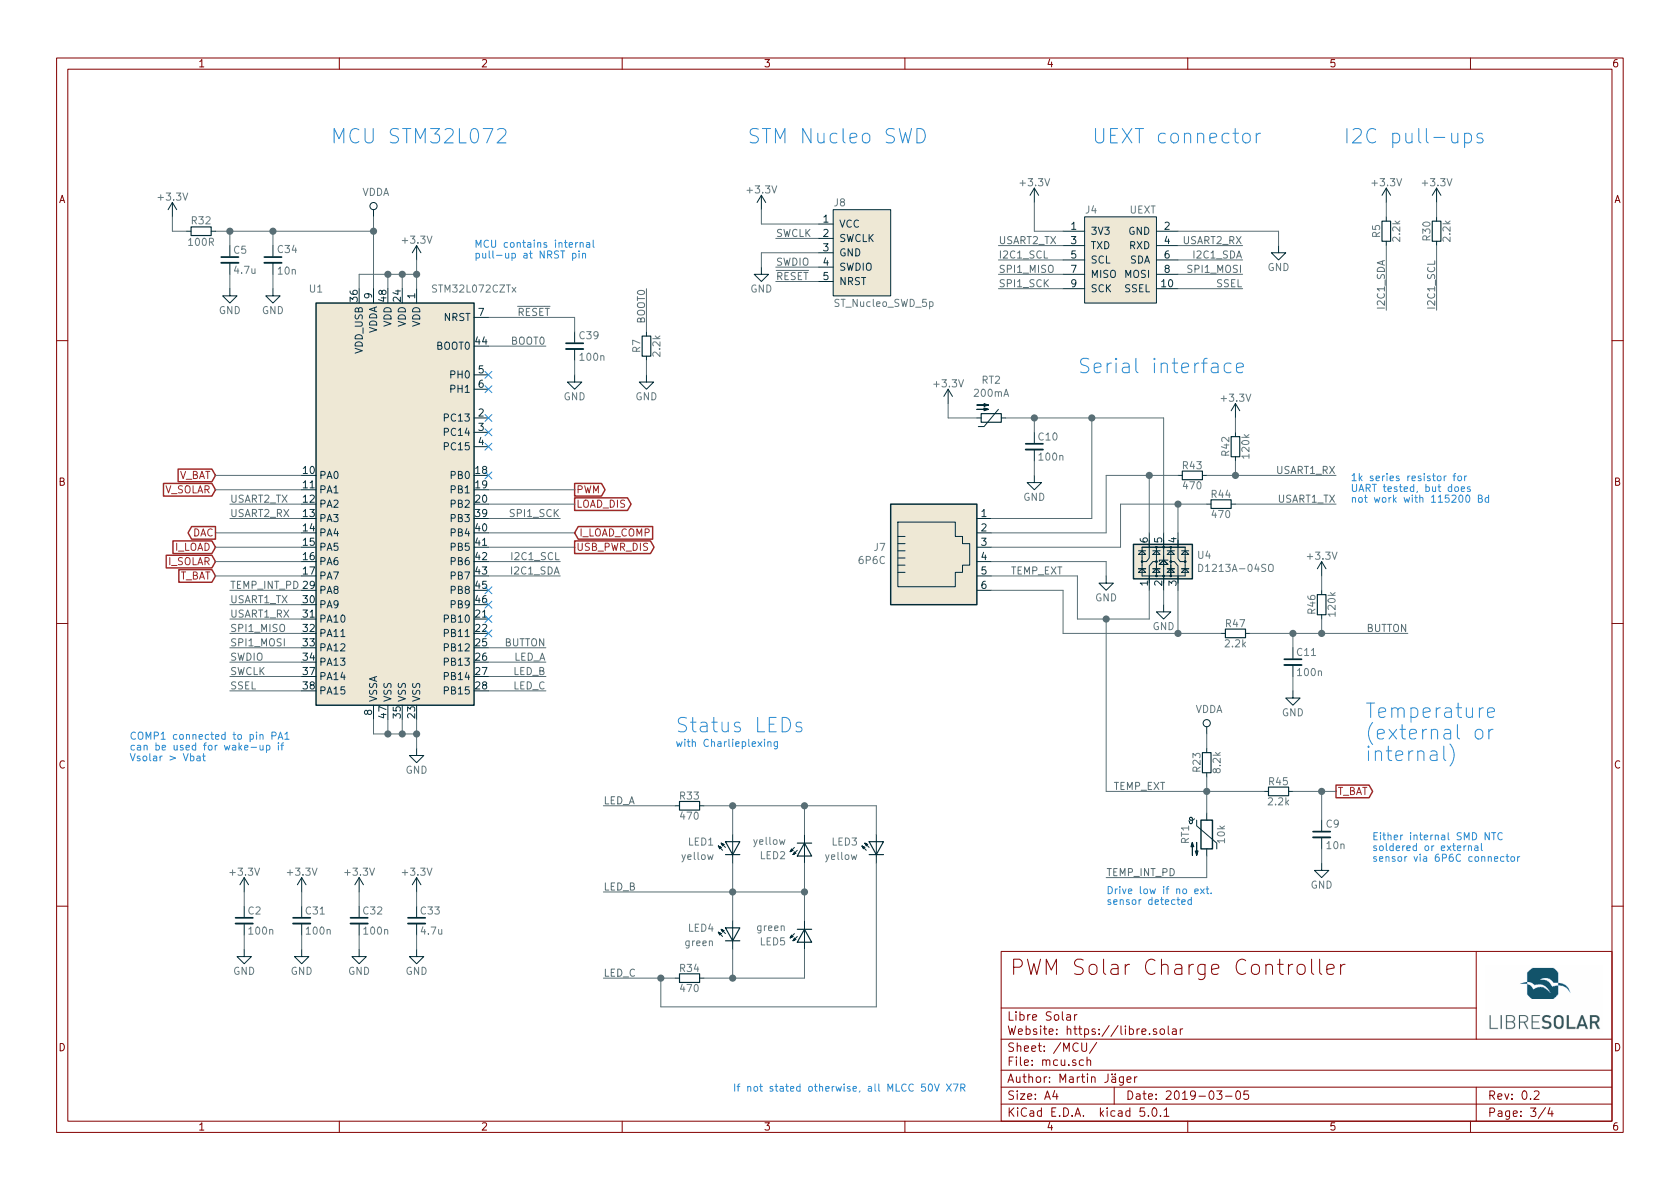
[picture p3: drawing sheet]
EESchema Schematic File Version 4
LIBS:pwm_charger_20a-cache
EELAYER 26 0
EELAYER END
$Descr A4 11693 8268
encoding utf-8
Sheet 3 4
Title "PWM Solar Charge Controller"
Date "2019-03-05"
Rev "0.2"
Comp "Libre Solar"
Comment1 "Author: Martin Jäger"
Comment2 "Website: https://libre.solar"
Comment3 ""
Comment4 ""
$EndDescr
$Comp
L power:GND #PWR010
U 1 1
P 2100 6600
F 0 "#PWR010" H 2100 6350 50  0001 C CNN
F 1 "GND" H 2100 6450 50  0000 C CNN
F 2 "" H 2100 6600 50  0000 C CNN
F 3 "" H 2100 6600 50  0000 C CNN
	1    2100 6600
	1    0    0    -1  
$EndComp
$Comp
L power:GND #PWR011
U 1 1
P 2500 6600
F 0 "#PWR011" H 2500 6350 50  0001 C CNN
F 1 "GND" H 2500 6450 50  0000 C CNN
F 2 "" H 2500 6600 50  0000 C CNN
F 3 "" H 2500 6600 50  0000 C CNN
	1    2500 6600
	1    0    0    -1  
$EndComp
$Comp
L power:GND #PWR012
U 1 1
P 2900 6600
F 0 "#PWR012" H 2900 6350 50  0001 C CNN
F 1 "GND" H 2900 6450 50  0000 C CNN
F 2 "" H 2900 6600 50  0000 C CNN
F 3 "" H 2900 6600 50  0000 C CNN
	1    2900 6600
	1    0    0    -1  
$EndComp
$Comp
L power:GND #PWR013
U 1 1
P 1900 2000
F 0 "#PWR013" H 1900 1750 50  0001 C CNN
F 1 "GND" H 1900 1850 50  0000 C CNN
F 2 "" H 1900 2000 50  0000 C CNN
F 3 "" H 1900 2000 50  0000 C CNN
	1    1900 2000
	1    0    0    -1  
$EndComp
$Comp
L power:+3.3V #PWR015
U 1 1
P 2100 6200
F 0 "#PWR015" H 2100 6050 50  0001 C CNN
F 1 "+3.3V" H 2100 6340 50  0000 C CNN
F 2 "" H 2100 6200 50  0000 C CNN
F 3 "" H 2100 6200 50  0000 C CNN
	1    2100 6200
	1    0    0    -1  
$EndComp
$Comp
L power:+3.3V #PWR016
U 1 1
P 2500 6200
F 0 "#PWR016" H 2500 6050 50  0001 C CNN
F 1 "+3.3V" H 2500 6340 50  0000 C CNN
F 2 "" H 2500 6200 50  0000 C CNN
F 3 "" H 2500 6200 50  0000 C CNN
	1    2500 6200
	1    0    0    -1  
$EndComp
$Comp
L power:+3.3V #PWR017
U 1 1
P 2900 6200
F 0 "#PWR017" H 2900 6050 50  0001 C CNN
F 1 "+3.3V" H 2900 6340 50  0000 C CNN
F 2 "" H 2900 6200 50  0000 C CNN
F 3 "" H 2900 6200 50  0000 C CNN
	1    2900 6200
	1    0    0    -1  
$EndComp
$Comp
L power:GND #PWR018
U 1 1
P 2900 5200
F 0 "#PWR018" H 2900 4950 50  0001 C CNN
F 1 "GND" H 2900 5050 50  0000 C CNN
F 2 "" H 2900 5200 50  0000 C CNN
F 3 "" H 2900 5200 50  0000 C CNN
	1    2900 5200
	1    0    0    -1  
$EndComp
$Comp
L power:+3.3V #PWR024
U 1 1
P 2900 1800
F 0 "#PWR024" H 2900 1650 50  0001 C CNN
F 1 "+3.3V" H 2900 1940 50  0000 C CNN
F 2 "" H 2900 1800 50  0000 C CNN
F 3 "" H 2900 1800 50  0000 C CNN
	1    2900 1800
	1    0    0    -1  
$EndComp
$Comp
L power:+3.3V #PWR025
U 1 1
P 1200 1500
F 0 "#PWR025" H 1200 1350 50  0001 C CNN
F 1 "+3.3V" H 1200 1640 50  0000 C CNN
F 2 "" H 1200 1500 50  0000 C CNN
F 3 "" H 1200 1500 50  0000 C CNN
	1    1200 1500
	1    0    0    -1  
$EndComp
$Comp
L Project:C C31
U 1 1
P 2100 6400
F 0 "C31" H 2120 6470 50  0000 L CNN
F 1 "100n" H 2120 6330 50  0000 L CNN
F 2 "LibreSolar:C_0805_2012" H 2100 6400 50  0001 C CNN
F 3 "" H 2100 6400 50  0000 C CNN
F 4 "Yageo" H 350 900 50  0001 C CNN "Manufacturer"
F 5 "CC0805KRX7R9BB104" H 350 900 50  0001 C CNN "PartNumber"
	1    2100 6400
	1    0    0    -1  
$EndComp
$Comp
L Project:C C32
U 1 1
P 2500 6400
F 0 "C32" H 2520 6470 50  0000 L CNN
F 1 "100n" H 2520 6330 50  0000 L CNN
F 2 "LibreSolar:C_0805_2012" H 2500 6400 50  0001 C CNN
F 3 "" H 2500 6400 50  0000 C CNN
F 4 "Yageo" H 400 900 50  0001 C CNN "Manufacturer"
F 5 "CC0805KRX7R9BB104" H 400 900 50  0001 C CNN "PartNumber"
	1    2500 6400
	1    0    0    -1  
$EndComp
$Comp
L Project:C C34
U 1 1
P 1900 1800
F 0 "C34" H 1925 1875 50  0000 L CNN
F 1 "10n" H 1925 1725 50  0000 L CNN
F 2 "LibreSolar:C_0805_2012" H 1900 1800 50  0001 C CNN
F 3 "" H 1900 1800 50  0000 C CNN
F 4 "Yageo" H -300 400 50  0001 C CNN "Manufacturer"
F 5 "CC0805KRX7R0BB103" H 0   0   50  0001 C CNN "PartNumber"
F 6 "100V, X7R" H 0   0   50  0001 C CNN "Remarks"
	1    1900 1800
	1    0    0    -1  
$EndComp
$Comp
L Project:C C33
U 1 1
P 2900 6400
F 0 "C33" H 2920 6470 50  0000 L CNN
F 1 "4.7u" H 2920 6330 50  0000 L CNN
F 2 "LibreSolar:C_0805_2012" H 2900 6400 50  0001 C CNN
F 3 "" H 2900 6400 50  0000 C CNN
F 4 "Wurth Electronics" H 450 900 50  0001 C CNN "Manufacturer"
F 5 "885012107018" H 450 900 50  0001 C CNN "PartNumber"
F 6 "25V, X5R" H -3150 1600 60  0001 C CNN "Remarks"
	1    2900 6400
	1    0    0    -1  
$EndComp
$Comp
L Project:D_LED LED2
U 1 1
P 5100 6500
AR Path="/5B07ACDD" Ref="LED2"  Part="1" 
AR Path="/58A68DCB/5B07ACDD" Ref="LED4"  Part="1" 
F 0 "LED4" H 5225 6550 50  0000 L CNN
F 1 "green" H 5225 6450 50  0000 L CNN
F 2 "LED_THT:LED_D3.0mm" V 5100 6500 50  0001 C CNN
F 3 "" V 5100 6500 50  0000 C CNN
F 4 "Lite-On" H 0   0   50  0001 C CNN "Manufacturer"
F 5 "LTL-4231" H 0   0   50  0001 C CNN "PartNumber"
F 6 "Green LED 3mm" H 0   0   50  0001 C CNN "Remarks"
	1    5100 6500
	-1   0    0    -1  
$EndComp
$Comp
L power:GND #PWR030
U 1 1
P 5300 1850
F 0 "#PWR030" H 5300 1600 50  0001 C CNN
F 1 "GND" H 5300 1700 50  0000 C CNN
F 2 "" H 5300 1850 50  0000 C CNN
F 3 "" H 5300 1850 50  0000 C CNN
	1    5300 1850
	1    0    0    -1  
$EndComp
$Comp
L power:+3.3V #PWR031
U 1 1
P 5300 1450
F 0 "#PWR031" H 5300 1300 50  0001 C CNN
F 1 "+3.3V" H 5300 1590 50  0000 C CNN
F 2 "" H 5300 1450 50  0000 C CNN
F 3 "" H 5300 1450 50  0000 C CNN
	1    5300 1450
	1    0    0    -1  
$EndComp
Text Notes 4700 5100 0    100  ~ 0
Status LEDs
Text Notes 2300 1000 0    100  ~ 0
MCU STM32L072
Text Notes 5200 1000 0    100  ~ 0
STM Nucleo SWD
Text Label 3800 2400 2    50   ~ 0
BOOT0
Text Label 3600 2200 0    50   ~ 0
~RESET
Text Label 5400 1850 0    50   ~ 0
SWDIO
Text Label 5400 1650 0    50   ~ 0
SWCLK
Text Label 5400 1950 0    50   ~ 0
~RESET
Wire Wire Line
	2100 6200 2100 6300
Wire Wire Line
	2500 6200 2500 6300
Wire Wire Line
	2900 6300 2900 6200
Wire Wire Line
	2100 6600 2100 6500
Wire Wire Line
	2500 6500 2500 6600
Wire Wire Line
	1900 1900 1900 2000
Wire Wire Line
	2900 6500 2900 6600
Wire Wire Line
	1500 1600 1600 1600
Wire Wire Line
	1900 1600 1900 1700
Wire Wire Line
	1200 1600 1300 1600
Wire Wire Line
	1200 1600 1200 1500
Wire Wire Line
	5700 1650 5400 1650
Wire Wire Line
	5700 1850 5400 1850
Wire Wire Line
	5700 1950 5400 1950
Connection ~ 1900 1600
Text Notes 5100 7600 0    50   ~ 0
If not stated otherwise, all MLCC 50V X7R
$Comp
L power:+3.3V #PWR0101
U 1 1
P 7200 1400
F 0 "#PWR0101" H 7200 1250 50  0001 C CNN
F 1 "+3.3V" H 7200 1540 50  0000 C CNN
F 2 "" H 7200 1400 50  0000 C CNN
F 3 "" H 7200 1400 50  0000 C CNN
	1    7200 1400
	1    0    0    -1  
$EndComp
$Comp
L power:GND #PWR0102
U 1 1
P 8900 1700
F 0 "#PWR0102" H 8900 1450 50  0001 C CNN
F 1 "GND" H 8900 1550 50  0000 C CNN
F 2 "" H 8900 1700 50  0000 C CNN
F 3 "" H 8900 1700 50  0000 C CNN
	1    8900 1700
	1    0    0    -1  
$EndComp
$Comp
L power:+3.3V #PWR0103
U 1 1
P 10000 1400
F 0 "#PWR0103" H 10000 1250 50  0001 C CNN
F 1 "+3.3V" H 10000 1540 50  0000 C CNN
F 2 "" H 10000 1400 50  0000 C CNN
F 3 "" H 10000 1400 50  0000 C CNN
	1    10000 1400
	1    0    0    -1  
$EndComp
$Comp
L power:+3.3V #PWR0104
U 1 1
P 9650 1400
F 0 "#PWR0104" H 9650 1250 50  0001 C CNN
F 1 "+3.3V" H 9650 1540 50  0000 C CNN
F 2 "" H 9650 1400 50  0000 C CNN
F 3 "" H 9650 1400 50  0000 C CNN
	1    9650 1400
	1    0    0    -1  
$EndComp
$Comp
L Project:R R30
U 1 1
P 10000 1600
F 0 "R30" V 9930 1600 50  0000 C CNN
F 1 "2.2k" V 10070 1600 50  0000 C CNN
F 2 "LibreSolar:R_0805_2012" H 10000 1600 50  0001 C CNN
F 3 "" H 10000 1600 50  0000 C CNN
F 4 "Yageo" H 4850 -3750 50  0001 C CNN "Manufacturer"
F 5 "RC0805FR-072K2L" H 4850 -3750 50  0001 C CNN "PartNumber"
	1    10000 1600
	1    0    0    1   
$EndComp
$Comp
L Project:R R5
U 1 1
P 9650 1600
F 0 "R5" V 9580 1600 50  0000 C CNN
F 1 "2.2k" V 9720 1600 50  0000 C CNN
F 2 "LibreSolar:R_0805_2012" H 9650 1600 50  0001 C CNN
F 3 "" H 9650 1600 50  0000 C CNN
F 4 "Yageo" H 4850 -3750 50  0001 C CNN "Manufacturer"
F 5 "RC0805FR-072K2L" H 4850 -3750 50  0001 C CNN "PartNumber"
	1    9650 1600
	1    0    0    1   
$EndComp
$Comp
L Project:UEXT J4
U 1 1
P 7800 1800
F 0 "J4" H 7550 2150 50  0000 L CNN
F 1 "UEXT" H 8050 2150 50  0000 R CNN
F 2 "LibreSolar:Box_Header_2x05x2.54mm_Straight" H 7800 1200 50  0001 C CIN
F 3 "" H 7800 1800 60  0000 C CNN
F 4 "any" H 0   0   50  0001 C CNN "Manufacturer"
F 5 "2x5 pin box header, pitch 2.54 mm" H 0   0   50  0001 C CNN "Remarks"
	1    7800 1800
	1    0    0    -1  
$EndComp
Text Notes 7600 1000 0    100  ~ 0
UEXT connector
Text Notes 9350 1000 0    100  ~ 0
I2C pull-ups
Wire Wire Line
	9650 1500 9650 1400
Wire Wire Line
	10000 1500 10000 1400
Wire Wire Line
	8200 1600 8900 1600
Wire Wire Line
	8900 1600 8900 1700
Wire Wire Line
	10000 2150 10000 1700
Wire Wire Line
	7400 1700 6950 1700
Wire Wire Line
	7400 1800 6950 1800
Wire Wire Line
	7400 1900 6950 1900
Wire Wire Line
	7400 2000 6950 2000
Wire Wire Line
	8200 1700 8650 1700
Wire Wire Line
	8200 1800 8650 1800
Wire Wire Line
	8200 1900 8650 1900
Wire Wire Line
	8200 2000 8650 2000
Wire Wire Line
	9650 1700 9650 2150
Wire Wire Line
	7200 1600 7400 1600
Wire Wire Line
	7200 1600 7200 1400
Text Label 8650 1900 2    50   ~ 0
SPI1_MOSI
Text Label 8650 2000 2    50   ~ 0
SSEL
Text Label 8650 1800 2    50   ~ 0
I2C1_SDA
Text Label 8650 1700 2    50   ~ 0
USART2_RX
Text Label 6950 1700 0    50   ~ 0
USART2_TX
Text Label 6950 1800 0    50   ~ 0
I2C1_SCL
Text Label 6950 1900 0    50   ~ 0
SPI1_MISO
Text Label 6950 2000 0    50   ~ 0
SPI1_SCK
Text Label 9650 2150 1    50   ~ 0
I2C1_SDA
Text Label 10000 2150 1    50   ~ 0
I2C1_SCL
$Comp
L Project:D_LED LED5
U 1 1
P 5600 6500
F 0 "LED5" H 5725 6550 50  0000 L CNN
F 1 "green" H 5725 6450 50  0000 L CNN
F 2 "LED_THT:LED_D3.0mm" V 5600 6500 50  0001 C CNN
F 3 "" V 5600 6500 50  0000 C CNN
F 4 "Lite-On" H 0   0   50  0001 C CNN "Manufacturer"
F 5 "LTL-4231" H 0   0   50  0001 C CNN "PartNumber"
F 6 "Green LED 3mm" H 0   0   50  0001 C CNN "Remarks"
	1    5600 6500
	-1   0    0    1   
$EndComp
$Comp
L Project:C C39
U 1 1
P 4000 2400
F 0 "C39" H 4025 2475 50  0000 L CNN
F 1 "100n" H 4025 2325 50  0000 L CNN
F 2 "LibreSolar:C_0805_2012" H 4000 2400 50  0001 C CNN
F 3 "" H 4000 2400 50  0000 C CNN
F 4 "Yageo" H 1800 1000 50  0001 C CNN "Manufacturer"
F 5 "CC0805KRX7R9BB104" H 1800 1000 50  0001 C CNN "PartNumber"
	1    4000 2400
	1    0    0    -1  
$EndComp
$Comp
L power:GND #PWR0120
U 1 1
P 4000 2600
F 0 "#PWR0120" H 4000 2350 50  0001 C CNN
F 1 "GND" H 4000 2450 50  0000 C CNN
F 2 "" H 4000 2600 50  0000 C CNN
F 3 "" H 4000 2600 50  0000 C CNN
	1    4000 2600
	1    0    0    -1  
$EndComp
Wire Wire Line
	4000 2500 4000 2600
Text Notes 3300 1800 0    50   ~ 0
MCU contains internal\npull-up at NRST pin
Wire Wire Line
	4000 2200 4000 2300
$Comp
L Project:D_LED LED1
U 1 1
P 5100 5900
F 0 "LED1" H 5225 5950 50  0000 L CNN
F 1 "yellow" H 5225 5850 50  0000 L CNN
F 2 "LED_THT:LED_D3.0mm" V 5100 5900 50  0001 C CNN
F 3 "" V 5100 5900 50  0000 C CNN
F 4 "Lite-On" H 0   0   50  0001 C CNN "Manufacturer"
F 5 "LTL-1CHY" H 0   0   50  0001 C CNN "PartNumber"
F 6 "Yellow LED 3mm" H 0   0   50  0001 C CNN "Remarks"
	1    5100 5900
	-1   0    0    -1  
$EndComp
$Comp
L Project:D_LED LED3
U 1 1
P 6100 5900
F 0 "LED3" H 6225 5950 50  0000 L CNN
F 1 "yellow" H 6225 5850 50  0000 L CNN
F 2 "LED_THT:LED_D3.0mm" V 6100 5900 50  0001 C CNN
F 3 "" V 6100 5900 50  0000 C CNN
F 4 "Lite-On" H 0   0   50  0001 C CNN "Manufacturer"
F 5 "LTL-1CHY" H 0   0   50  0001 C CNN "PartNumber"
F 6 "Yellow LED 3mm" H 0   0   50  0001 C CNN "Remarks"
	1    6100 5900
	-1   0    0    -1  
$EndComp
$Comp
L Project:D_LED LED2
U 1 1
P 5600 5900
F 0 "LED2" H 5725 5950 50  0000 L CNN
F 1 "yellow" H 5725 5850 50  0000 L CNN
F 2 "LED_THT:LED_D3.0mm" V 5600 5900 50  0001 C CNN
F 3 "" V 5600 5900 50  0000 C CNN
F 4 "Lite-On" H 0   0   50  0001 C CNN "Manufacturer"
F 5 "LTL-1CHY" H 0   0   50  0001 C CNN "PartNumber"
F 6 "Yellow LED 3mm" H 0   0   50  0001 C CNN "Remarks"
	1    5600 5900
	-1   0    0    1   
$EndComp
Wire Wire Line
	5700 1550 5300 1550
Wire Wire Line
	5300 1550 5300 1450
Wire Wire Line
	5700 1750 5300 1750
Wire Wire Line
	5300 1750 5300 1850
$Comp
L Project:R R7
U 1 1
P 4500 2400
F 0 "R7" V 4430 2400 50  0000 C CNN
F 1 "2.2k" V 4570 2400 50  0000 C CNN
F 2 "LibreSolar:R_0805_2012" H 4500 2400 50  0001 C CNN
F 3 "" H 4500 2400 50  0000 C CNN
F 4 "Yageo" H -300 -2950 50  0001 C CNN "Manufacturer"
F 5 "RC0805FR-072K2L" H -300 -2950 50  0001 C CNN "PartNumber"
	1    4500 2400
	1    0    0    -1  
$EndComp
$Comp
L power:GND #PWR04
U 1 1
P 4500 2600
F 0 "#PWR04" H 4500 2350 50  0001 C CNN
F 1 "GND" H 4500 2450 50  0000 C CNN
F 2 "" H 4500 2600 50  0000 C CNN
F 3 "" H 4500 2600 50  0000 C CNN
	1    4500 2600
	1    0    0    -1  
$EndComp
Text Label 4500 2000 3    50   ~ 0
BOOT0
Wire Wire Line
	4500 2300 4500 2000
Wire Wire Line
	4500 2500 4500 2600
Text Notes 4700 5200 0    50   ~ 0
with Charlieplexing
Text Label 1600 4200 0    50   ~ 0
USART1_TX
Text Label 1600 4300 0    50   ~ 0
USART1_RX
Text Label 1600 4600 0    50   ~ 0
SWDIO
Text Label 1600 4700 0    50   ~ 0
SWCLK
Wire Wire Line
	2100 3700 1500 3700
Wire Wire Line
	2100 4700 1600 4700
Wire Wire Line
	2100 4600 1600 4600
Wire Wire Line
	2100 4300 1600 4300
Wire Wire Line
	2100 4200 1600 4200
Wire Wire Line
	2100 3600 1600 3600
Wire Wire Line
	2100 3500 1600 3500
Text Label 1600 3500 0    50   ~ 0
USART2_TX
Text Label 1600 3600 0    50   ~ 0
USART2_RX
Text Label 1600 4800 0    50   ~ 0
SSEL
Wire Wire Line
	2100 4800 1600 4800
Text GLabel 1500 3700 0    50   Output ~ 0
DAC
Text GLabel 1500 3400 0    50   Input ~ 0
V_SOLAR
Text GLabel 1500 3300 0    50   Input ~ 0
V_BAT
Text GLabel 1500 4000 0    50   Input ~ 0
T_BAT
Text GLabel 1500 3800 0    50   Input ~ 0
I_LOAD
Text GLabel 1500 3900 0    50   Input ~ 0
I_SOLAR
Wire Wire Line
	1500 3300 2100 3300
Wire Wire Line
	2100 3400 1500 3400
Wire Wire Line
	2100 3800 1500 3800
Wire Wire Line
	2100 3900 1500 3900
Wire Wire Line
	1500 4000 2100 4000
Wire Wire Line
	3400 3900 3900 3900
Wire Wire Line
	3400 4000 3900 4000
Wire Wire Line
	3400 3700 4000 3700
Wire Wire Line
	3400 3800 4000 3800
Wire Wire Line
	3400 3600 3900 3600
Text Label 3900 4000 2    50   ~ 0
I2C1_SDA
Text Label 3900 3900 2    50   ~ 0
I2C1_SCL
Text Label 3900 3600 2    50   ~ 0
SPI1_SCK
Text GLabel 4000 3400 2    50   Output ~ 0
PWM
Text GLabel 4000 3800 2    50   Output ~ 0
USB_PWR_DIS
Wire Wire Line
	3400 4700 3800 4700
Text GLabel 4000 3500 2    50   Output ~ 0
LOAD_DIS
Wire Wire Line
	3400 4800 3800 4800
Wire Wire Line
	4000 3400 3400 3400
Wire Wire Line
	2100 4100 1600 4100
Wire Wire Line
	2100 4400 1600 4400
Wire Wire Line
	2100 4500 1600 4500
Text Label 3800 4800 2    50   ~ 0
LED_C
Text Label 3800 4700 2    50   ~ 0
LED_B
Text Label 3800 4600 2    50   ~ 0
LED_A
Wire Wire Line
	3400 2400 3800 2400
Wire Wire Line
	3400 2200 4000 2200
$Comp
L Project:R R32
U 1 1
P 1400 1600
F 0 "R32" V 1325 1600 50  0000 C CNN
F 1 "100R" V 1475 1600 50  0000 C CNN
F 2 "LibreSolar:R_0805_2012" V 1225 1500 50  0001 C CNN
F 3 "" H 1400 1600 50  0000 C CNN
F 4 "Yageo" H -800 -400 50  0001 C CNN "Manufacturer"
F 5 "RC0805FR-07100RL" H 1400 1600 50  0001 C CNN "PartNumber"
	1    1400 1600
	0    1    1    0   
$EndComp
$Comp
L Project:C C5
U 1 1
P 1600 1800
F 0 "C5" H 1620 1870 50  0000 L CNN
F 1 "4.7u" H 1620 1730 50  0000 L CNN
F 2 "LibreSolar:C_0805_2012" H 1600 1800 50  0001 C CNN
F 3 "" H 1600 1800 50  0000 C CNN
F 4 "Wurth Electronics" H -850 -3700 50  0001 C CNN "Manufacturer"
F 5 "885012107018" H -850 -3700 50  0001 C CNN "PartNumber"
F 6 "25V, X5R" H -4450 -3000 60  0001 C CNN "Remarks"
	1    1600 1800
	1    0    0    -1  
$EndComp
Wire Wire Line
	1600 1600 1600 1700
Connection ~ 1600 1600
Wire Wire Line
	1600 1900 1600 2000
$Comp
L power:GND #PWR020
U 1 1
P 1600 2000
F 0 "#PWR020" H 1600 1750 50  0001 C CNN
F 1 "GND" H 1600 1850 50  0000 C CNN
F 2 "" H 1600 2000 50  0000 C CNN
F 3 "" H 1600 2000 50  0000 C CNN
	1    1600 2000
	1    0    0    -1  
$EndComp
Wire Wire Line
	2600 2000 2600 1600
Wire Wire Line
	1900 1600 2600 1600
Wire Wire Line
	2800 1900 2700 1900
Wire Wire Line
	2700 1900 2700 2000
Wire Wire Line
	2800 1900 2800 2000
$Comp
L Project:R R33
U 1 1
P 4800 5600
F 0 "R33" V 4730 5600 50  0000 C CNN
F 1 "470" V 4870 5600 50  0000 C CNN
F 2 "LibreSolar:R_0805_2012" H 4800 5600 50  0001 C CNN
F 3 "" H 4800 5600 50  0000 C CNN
F 4 "Yageo" H 0   250 50  0001 C CNN "Manufacturer"
F 5 "RC0805FR-07470RL" H 0   250 50  0001 C CNN "PartNumber"
	1    4800 5600
	0    -1   1    0   
$EndComp
$Comp
L Project:R R34
U 1 1
P 4800 6800
F 0 "R34" V 4730 6800 50  0000 C CNN
F 1 "470" V 4870 6800 50  0000 C CNN
F 2 "LibreSolar:R_0805_2012" H 4800 6800 50  0001 C CNN
F 3 "" H 4800 6800 50  0000 C CNN
F 4 "Yageo" H 0   1450 50  0001 C CNN "Manufacturer"
F 5 "RC0805FR-07470RL" H 0   1450 50  0001 C CNN "PartNumber"
	1    4800 6800
	0    -1   1    0   
$EndComp
Wire Wire Line
	4900 5600 5100 5600
Wire Wire Line
	6100 5600 6100 5800
Wire Wire Line
	5100 6600 5100 6800
Connection ~ 5100 6800
Wire Wire Line
	5100 6800 4900 6800
Wire Wire Line
	5600 6600 5600 6800
Wire Wire Line
	5600 6800 5100 6800
Wire Wire Line
	5600 6000 5600 6200
Wire Wire Line
	5600 5800 5600 5600
Connection ~ 5600 5600
Wire Wire Line
	5600 5600 6100 5600
Wire Wire Line
	5100 5600 5100 5800
Connection ~ 5100 5600
Wire Wire Line
	5100 5600 5600 5600
Wire Wire Line
	5100 6000 5100 6200
Connection ~ 5100 6200
Wire Wire Line
	5100 6200 5100 6400
Wire Wire Line
	5100 6200 5600 6200
Connection ~ 5600 6200
Wire Wire Line
	5600 6200 5600 6400
Wire Wire Line
	4700 6800 4600 6800
Wire Wire Line
	4700 5600 4200 5600
Text Label 4200 5600 0    50   ~ 0
LED_A
Text Label 4200 6200 0    50   ~ 0
LED_B
Text Label 4200 6800 0    50   ~ 0
LED_C
$Comp
L Project:ST_Nucleo_SWD_5p J8
U 1 1
P 6000 1750
F 0 "J8" H 5800 2100 50  0000 L CNN
F 1 "ST_Nucleo_SWD_5p" H 5800 1400 50  0000 L CNN
F 2 "Connector_PinHeader_2.54mm:PinHeader_1x05_P2.54mm_Vertical" H 6000 1300 30  0001 C CIN
F 3 "" H 6150 1800 60  0000 C CNN
F 4 "any" H 0   0   50  0001 C CNN "Manufacturer"
F 5 "1x5 pin header, pitch 2.54 mm" H 0   0   50  0001 C CNN "Remarks"
	1    6000 1750
	1    0    0    -1  
$EndComp
$Comp
L Connector:6P6C J7
U 1 1
P 6500 3800
F 0 "J7" H 6170 3804 50  0000 R CNN
F 1 "6P6C" H 6170 3895 50  0000 R CNN
F 2 "LibreSolar:RJ25_6P6C_TabUp" V 6500 3825 50  0001 C CNN
F 3 "" V 6500 3825 50  0001 C CNN
F 4 "Wurth Electronics" H 6500 3800 50  0001 C CNN "Manufacturer"
F 5 "615006138421" H 6500 3800 50  0001 C CNN "PartNumber"
F 6 "Alternative: Pulse E5566-Q0LK22-L" H 0   0   50  0001 C CNN "Remarks"
	1    6500 3800
	1    0    0    1   
$EndComp
$Comp
L power:+3.3V #PWR022
U 1 1
P 6600 2800
F 0 "#PWR022" H 6600 2650 50  0001 C CNN
F 1 "+3.3V" H 6600 2940 50  0000 C CNN
F 2 "" H 6600 2800 50  0000 C CNN
F 3 "" H 6600 2800 50  0000 C CNN
	1    6600 2800
	-1   0    0    -1  
$EndComp
$Comp
L power:GND #PWR023
U 1 1
P 7700 4000
F 0 "#PWR023" H 7700 3750 50  0001 C CNN
F 1 "GND" H 7700 3850 50  0000 C CNN
F 2 "" H 7700 4000 50  0000 C CNN
F 3 "" H 7700 4000 50  0000 C CNN
	1    7700 4000
	1    0    0    -1  
$EndComp
Wire Wire Line
	6900 3600 7600 3600
Text Label 7400 4000 2    50   ~ 0
TEMP_EXT
$Comp
L power:GND #PWR?
U 1 1
P 9200 6000
AR Path="/58E22D17/5C4951F9" Ref="#PWR?"  Part="1" 
AR Path="/58A68DC9/5C4951F9" Ref="#PWR?"  Part="1" 
AR Path="/58A68DCB/5C4951F9" Ref="#PWR032"  Part="1" 
F 0 "#PWR032" H 9200 5750 50  0001 C CNN
F 1 "GND" H 9200 5850 50  0000 C CNN
F 2 "" H 9200 6000 50  0000 C CNN
F 3 "" H 9200 6000 50  0000 C CNN
	1    9200 6000
	-1   0    0    -1  
$EndComp
$Comp
L Project:C C?
U 1 1
P 9200 5800
AR Path="/58E22D17/5C495207" Ref="C?"  Part="1" 
AR Path="/58A68DC9/5C495207" Ref="C?"  Part="1" 
AR Path="/58A68DCB/5C495207" Ref="C9"  Part="1" 
F 0 "C9" H 9225 5875 50  0000 L CNN
F 1 "10n" H 9225 5725 50  0000 L CNN
F 2 "LibreSolar:C_0805_2012" H 9200 5600 50  0001 C CNN
F 3 "" H 9225 5875 50  0000 C CNN
F 4 "Yageo" H 400 -50 50  0001 C CNN "Manufacturer"
F 5 "CC0805KRX7R0BB103" H 0   0   50  0001 C CNN "PartNumber"
F 6 "100V, X7R" H 0   0   50  0001 C CNN "Remarks"
	1    9200 5800
	1    0    0    -1  
$EndComp
$Comp
L Project:R R?
U 1 1
P 8400 5300
AR Path="/58E22D17/5C495216" Ref="R?"  Part="1" 
AR Path="/58A68DC9/5C495216" Ref="R?"  Part="1" 
AR Path="/58A68DCB/5C495216" Ref="R23"  Part="1" 
F 0 "R23" V 8330 5300 50  0000 C CNN
F 1 "8.2k" V 8470 5300 50  0000 C CNN
F 2 "LibreSolar:R_0805_2012" H 8400 5300 50  0001 C CNN
F 3 "" H 8400 5300 50  0000 C CNN
F 4 "Yageo" H -900 100 50  0001 C CNN "Manufacturer"
F 5 "RC0805FR-078K2L" H 0   0   50  0001 C CNN "PartNumber"
	1    8400 5300
	1    0    0    -1  
$EndComp
$Comp
L Device:Thermistor_NTC RT?
U 1 1
P 8400 5800
AR Path="/58E22D17/5C49521F" Ref="RT?"  Part="1" 
AR Path="/58A68DC9/5C49521F" Ref="RT?"  Part="1" 
AR Path="/58A68DCB/5C49521F" Ref="RT1"  Part="1" 
F 0 "RT1" V 8250 5800 50  0000 C CNN
F 1 "10k" V 8500 5800 50  0000 C CNN
F 2 "LibreSolar:R_0805_2012" H 8400 5850 50  0001 C CNN
F 3 "" H 8400 5850 50  0001 C CNN
F 4 "Murata" H -900 -50 50  0001 C CNN "Manufacturer"
F 5 "NCP21XV103J03RA" H -900 -50 50  0001 C CNN "PartNumber"
	1    8400 5800
	1    0    0    -1  
$EndComp
Wire Wire Line
	9200 5900 9200 6000
Wire Wire Line
	9200 5700 9200 5500
Wire Wire Line
	8400 5400 8400 5500
Connection ~ 8400 5500
Text Notes 9500 5300 0    100  ~ 0
Temperature\n(external or \ninternal)
Wire Wire Line
	8400 5500 8400 5650
Text GLabel 9300 5500 2    50   Output ~ 0
T_BAT
Wire Wire Line
	9200 5500 9300 5500
Text Label 7750 5500 0    50   ~ 0
TEMP_EXT
Text Notes 9550 6000 0    50   ~ 0
Either internal SMD NTC\nsoldered or external \nsensor via 6P6C connector
Text Notes 7500 2600 0    100  ~ 0
Serial interface
Text Label 1600 4400 0    50   ~ 0
SPI1_MISO
Text Label 1600 4500 0    50   ~ 0
SPI1_MOSI
$Comp
L power:VDDA #PWR0108
U 1 1
P 2600 1500
F 0 "#PWR0108" H 2600 1350 50  0001 C CNN
F 1 "VDDA" H 2617 1673 50  0000 C CNN
F 2 "" H 2600 1500 50  0001 C CNN
F 3 "" H 2600 1500 50  0001 C CNN
	1    2600 1500
	1    0    0    -1  
$EndComp
Wire Wire Line
	1600 1600 1900 1600
Wire Wire Line
	2600 1500 2600 1600
Connection ~ 2600 1600
Text Notes 900  5300 0    50   ~ 0
COMP1 connected to pin PA1\ncan be used for wake-up if\nVsolar > Vbat
Wire Wire Line
	4000 3500 3400 3500
Text GLabel 4000 3700 2    50   Input ~ 0
I_LOAD_COMP
Wire Wire Line
	7700 3900 7700 4000
Wire Wire Line
	6900 4100 7400 4100
$Comp
L MCU_ST_STM32L0:STM32L072CZTx U1
U 1 1
P 2700 3500
F 0 "U1" H 3200 5000 50  0000 C CNN
F 1 "STM32L072CZTx" H 2100 5000 50  0000 C CNN
F 2 "Package_QFP:LQFP-48_7x7mm_P0.5mm" H 2100 2100 50  0001 R CNN
F 3 "http://www.st.com/st-web-ui/static/active/en/resource/technical/document/datasheet/DM00141133.pdf" H 2700 3500 50  0001 C CNN
F 4 "ST Microelectronics" H 0   0   50  0001 C CNN "Manufacturer"
F 5 "STM32L072CZT6" H 0   0   50  0001 C CNN "PartNumber"
F 6 "Alternative: STM32L073CZT6" H 0   0   50  0001 C CNN "Remarks"
	1    2700 3500
	-1   0    0    -1  
$EndComp
Wire Wire Line
	2600 5000 2600 5100
Wire Wire Line
	2600 5100 2700 5100
Wire Wire Line
	2900 5100 2900 5200
Wire Wire Line
	2900 5000 2900 5100
Connection ~ 2900 5100
Wire Wire Line
	2800 5000 2800 5100
Connection ~ 2800 5100
Wire Wire Line
	2800 5100 2900 5100
Wire Wire Line
	2700 5000 2700 5100
Connection ~ 2700 5100
Wire Wire Line
	2700 5100 2800 5100
Wire Wire Line
	2900 2000 2900 1900
Wire Wire Line
	2800 1900 2900 1900
Connection ~ 2800 1900
Connection ~ 2900 1900
Wire Wire Line
	2900 1900 2900 1800
$Comp
L power:GND #PWR05
U 1 1
P 1700 6600
F 0 "#PWR05" H 1700 6350 50  0001 C CNN
F 1 "GND" H 1700 6450 50  0000 C CNN
F 2 "" H 1700 6600 50  0000 C CNN
F 3 "" H 1700 6600 50  0000 C CNN
	1    1700 6600
	1    0    0    -1  
$EndComp
$Comp
L power:+3.3V #PWR01
U 1 1
P 1700 6200
F 0 "#PWR01" H 1700 6050 50  0001 C CNN
F 1 "+3.3V" H 1700 6340 50  0000 C CNN
F 2 "" H 1700 6200 50  0000 C CNN
F 3 "" H 1700 6200 50  0000 C CNN
	1    1700 6200
	1    0    0    -1  
$EndComp
$Comp
L Project:C C2
U 1 1
P 1700 6400
F 0 "C2" H 1720 6470 50  0000 L CNN
F 1 "100n" H 1720 6330 50  0000 L CNN
F 2 "LibreSolar:C_0805_2012" H 1700 6400 50  0001 C CNN
F 3 "" H 1700 6400 50  0000 C CNN
F 4 "Yageo" H -50 900 50  0001 C CNN "Manufacturer"
F 5 "CC0805KRX7R9BB104" H -50 900 50  0001 C CNN "PartNumber"
	1    1700 6400
	1    0    0    -1  
$EndComp
Wire Wire Line
	1700 6200 1700 6300
Wire Wire Line
	1700 6600 1700 6500
$Comp
L Project:C C10
U 1 1
P 7200 3100
F 0 "C10" H 7220 3170 50  0000 L CNN
F 1 "100n" H 7220 3030 50  0000 L CNN
F 2 "LibreSolar:C_0805_2012" H 7200 3100 50  0001 C CNN
F 3 "" H 7200 3100 50  0000 C CNN
F 4 "Yageo" H 5450 -2400 50  0001 C CNN "Manufacturer"
F 5 "CC0805KRX7R9BB104" H 5450 -2400 50  0001 C CNN "PartNumber"
	1    7200 3100
	1    0    0    -1  
$EndComp
Wire Wire Line
	2700 1900 2500 1900
Wire Wire Line
	2500 1900 2500 2000
Connection ~ 2700 1900
Wire Wire Line
	8400 6100 7700 6100
Wire Wire Line
	8400 5950 8400 6100
Text Label 7700 6100 0    50   ~ 0
TEMP_INT_PD
Text Label 1600 4100 0    50   ~ 0
TEMP_INT_PD
Wire Wire Line
	3400 4600 3800 4600
$Comp
L Project:R R43
U 1 1
P 8300 3300
F 0 "R43" V 8230 3300 50  0000 C CNN
F 1 "470" V 8370 3300 50  0000 C CNN
F 2 "LibreSolar:R_0805_2012" H 8300 3300 50  0001 C CNN
F 3 "" H 8300 3300 50  0000 C CNN
F 4 "Yageo" H 3500 -2050 50  0001 C CNN "Manufacturer"
F 5 "RC0805FR-07470RL" H 3500 -2050 50  0001 C CNN "PartNumber"
	1    8300 3300
	0    -1   1    0   
$EndComp
$Comp
L Project:R R44
U 1 1
P 8500 3500
F 0 "R44" V 8430 3500 50  0000 C CNN
F 1 "470" V 8570 3500 50  0000 C CNN
F 2 "LibreSolar:R_0805_2012" H 8500 3500 50  0001 C CNN
F 3 "" H 8500 3500 50  0000 C CNN
F 4 "Yageo" H 3700 -1850 50  0001 C CNN "Manufacturer"
F 5 "RC0805FR-07470RL" H 3700 -1850 50  0001 C CNN "PartNumber"
	1    8500 3500
	0    -1   1    0   
$EndComp
Wire Wire Line
	7700 3700 7700 3300
Wire Wire Line
	6900 3700 7700 3700
Wire Wire Line
	7800 3800 7800 3500
Wire Wire Line
	6900 3800 7800 3800
$Comp
L power:GND #PWR0110
U 1 1
P 8100 4200
F 0 "#PWR0110" H 8100 3950 50  0001 C CNN
F 1 "GND" H 8100 4050 50  0000 C CNN
F 2 "" H 8100 4200 50  0000 C CNN
F 3 "" H 8100 4200 50  0000 C CNN
	1    8100 4200
	1    0    0    -1  
$EndComp
Wire Wire Line
	8400 3300 8600 3300
Wire Wire Line
	8600 3500 9300 3500
Text Label 9300 3500 2    50   ~ 0
USART1_TX
Text Label 9300 3300 2    50   ~ 0
USART1_RX
$Comp
L Project:R R45
U 1 1
P 8900 5500
F 0 "R45" V 8830 5500 50  0000 C CNN
F 1 "2.2k" V 8970 5500 50  0000 C CNN
F 2 "LibreSolar:R_0805_2012" H 8900 5500 50  0001 C CNN
F 3 "" H 8900 5500 50  0000 C CNN
F 4 "Yageo" H 4100 150 50  0001 C CNN "Manufacturer"
F 5 "RC0805FR-072K2L" H 4100 150 50  0001 C CNN "PartNumber"
	1    8900 5500
	0    -1   1    0   
$EndComp
Wire Wire Line
	9000 5500 9200 5500
Connection ~ 9200 5500
$Comp
L Project:R R42
U 1 1
P 8600 3100
F 0 "R42" V 8530 3100 50  0000 C CNN
F 1 "120k" V 8670 3100 50  0000 C CNN
F 2 "LibreSolar:R_0805_2012" H 8600 3100 50  0001 C CNN
F 3 "" H 8600 3100 50  0000 C CNN
F 4 "Yageo" H 3800 -2250 50  0001 C CNN "Manufacturer"
F 5 "RC0805FR-07120KL" H 3800 -2250 50  0001 C CNN "PartNumber"
	1    8600 3100
	1    0    0    -1  
$EndComp
$Comp
L power:VDDA #PWR0111
U 1 1
P 8400 5100
F 0 "#PWR0111" H 8400 4950 50  0001 C CNN
F 1 "VDDA" H 8417 5273 50  0000 C CNN
F 2 "" H 8400 5100 50  0001 C CNN
F 3 "" H 8400 5100 50  0001 C CNN
	1    8400 5100
	1    0    0    -1  
$EndComp
$Comp
L Project:R_PTC RT2
U 1 1
P 6900 2900
F 0 "RT2" V 6635 2900 50  0000 C CNN
F 1 "200mA" V 6726 2900 50  0000 C CNN
F 2 "LibreSolar:R_1206_3216" H 6900 2950 50  0001 C CNN
F 3 "" H 6900 2950 50  0001 C CNN
F 4 "Bel" H 0   0   50  0001 C CNN "Manufacturer"
F 5 "0ZCJ0020FF2E" H 0   0   50  0001 C CNN "PartNumber"
	1    6900 2900
	0    1    1    0   
$EndComp
$Comp
L power:GND #PWR0112
U 1 1
P 7200 3300
F 0 "#PWR0112" H 7200 3050 50  0001 C CNN
F 1 "GND" H 7200 3150 50  0000 C CNN
F 2 "" H 7200 3300 50  0000 C CNN
F 3 "" H 7200 3300 50  0000 C CNN
	1    7200 3300
	-1   0    0    -1  
$EndComp
Wire Wire Line
	7600 2900 7600 3600
$Comp
L Power_Protection:NUP4202 U4
U 1 1
P 8100 3900
F 0 "U4" H 8330 3946 50  0000 L CNN
F 1 "D1213A-04SO" H 8330 3855 50  0000 L CNN
F 2 "LibreSolar:SOT-23-6" H 8150 3975 50  0001 C CNN
F 3 "" H 8150 3975 50  0001 C CNN
F 4 "Alternative: IP4220CZ6" H 0   0   50  0001 C CNN "Remarks"
F 5 "Diodes Inc." H 0   0   50  0001 C CNN "Manufacturer"
F 6 "D1213A-04SO" H 0   0   50  0001 C CNN "PartNumber"
	1    8100 3900
	1    0    0    -1  
$EndComp
Wire Wire Line
	7800 3500 8200 3500
Wire Wire Line
	8000 3300 8000 3700
Connection ~ 8000 3300
Wire Wire Line
	8200 3500 8200 3700
Connection ~ 8200 3500
Wire Wire Line
	8200 3500 8400 3500
Wire Wire Line
	8100 4100 8100 4200
Wire Wire Line
	8000 3300 8200 3300
Wire Wire Line
	8100 3700 8100 2900
Wire Wire Line
	7200 3000 7200 2900
Connection ~ 7200 2900
Wire Wire Line
	7200 2900 7000 2900
Wire Wire Line
	6800 2900 6600 2900
Wire Wire Line
	6600 2900 6600 2800
Wire Wire Line
	7200 3200 7200 3300
Wire Wire Line
	8400 5500 8800 5500
Wire Wire Line
	8000 4100 8000 4300
Wire Wire Line
	8000 4300 7700 4300
Wire Wire Line
	7500 4300 7500 4000
Wire Wire Line
	6900 4000 7500 4000
Wire Wire Line
	7700 4300 7700 5500
Wire Wire Line
	7700 5500 8400 5500
Connection ~ 7700 4300
Wire Wire Line
	7700 4300 7500 4300
$Comp
L Project:R R47
U 1 1
P 8600 4400
F 0 "R47" V 8530 4400 50  0000 C CNN
F 1 "2.2k" V 8670 4400 50  0000 C CNN
F 2 "LibreSolar:R_0805_2012" H 8600 4400 50  0001 C CNN
F 3 "" H 8600 4400 50  0000 C CNN
F 4 "Yageo" H 3800 -950 50  0001 C CNN "Manufacturer"
F 5 "RC0805FR-072K2L" H 3800 -950 50  0001 C CNN "PartNumber"
	1    8600 4400
	0    -1   1    0   
$EndComp
$Comp
L Project:C C11
U 1 1
P 9000 4600
F 0 "C11" H 9020 4670 50  0000 L CNN
F 1 "100n" H 9020 4530 50  0000 L CNN
F 2 "LibreSolar:C_0805_2012" H 9000 4600 50  0001 C CNN
F 3 "" H 9000 4600 50  0000 C CNN
F 4 "Yageo" H 7250 -900 50  0001 C CNN "Manufacturer"
F 5 "CC0805KRX7R9BB104" H 7250 -900 50  0001 C CNN "PartNumber"
	1    9000 4600
	1    0    0    -1  
$EndComp
$Comp
L power:GND #PWR027
U 1 1
P 9000 4800
F 0 "#PWR027" H 9000 4550 50  0001 C CNN
F 1 "GND" H 9000 4650 50  0000 C CNN
F 2 "" H 9000 4800 50  0000 C CNN
F 3 "" H 9000 4800 50  0000 C CNN
	1    9000 4800
	1    0    0    -1  
$EndComp
Wire Wire Line
	9000 4700 9000 4800
Wire Wire Line
	9000 4500 9000 4400
Wire Wire Line
	9000 4400 8700 4400
Wire Wire Line
	7400 4400 7400 4100
Wire Wire Line
	8200 4100 8200 4400
Connection ~ 8200 4400
Wire Wire Line
	8200 4400 7400 4400
$Comp
L Project:R R46
U 1 1
P 9200 4200
F 0 "R46" V 9130 4200 50  0000 C CNN
F 1 "120k" V 9270 4200 50  0000 C CNN
F 2 "LibreSolar:R_0805_2012" H 9200 4200 50  0001 C CNN
F 3 "" H 9200 4200 50  0000 C CNN
F 4 "Yageo" H 4400 -1150 50  0001 C CNN "Manufacturer"
F 5 "RC0805FR-07120KL" H 4400 -1150 50  0001 C CNN "PartNumber"
	1    9200 4200
	1    0    0    -1  
$EndComp
Wire Wire Line
	9000 4400 9200 4400
Connection ~ 9000 4400
Text Label 9800 4400 2    50   ~ 0
BUTTON
Wire Wire Line
	3400 4500 3800 4500
Text Label 3800 4500 2    50   ~ 0
BUTTON
Text Notes 7700 6300 0    50   ~ 0
Drive low if no ext. \nsensor detected
Wire Wire Line
	6900 3900 7700 3900
NoConn ~ 3400 2600
NoConn ~ 3400 2700
NoConn ~ 3400 2900
NoConn ~ 3400 3000
NoConn ~ 3400 3100
NoConn ~ 3400 3300
NoConn ~ 3400 4100
NoConn ~ 3400 4200
NoConn ~ 3400 4300
NoConn ~ 3400 4400
Text Notes 9400 3500 0    50   ~ 0
1k series resistor for\nUART tested, but does \nnot work with 115200 Bd
Wire Wire Line
	8400 5100 8400 5200
Wire Wire Line
	4200 6200 5100 6200
Wire Wire Line
	6100 7000 4600 7000
Wire Wire Line
	4600 7000 4600 6800
Wire Wire Line
	6100 6000 6100 7000
Connection ~ 4600 6800
Wire Wire Line
	4600 6800 4200 6800
Wire Wire Line
	7600 2900 8100 2900
Wire Wire Line
	7700 3300 8000 3300
Connection ~ 7600 2900
Wire Wire Line
	7600 2900 7200 2900
Wire Wire Line
	8200 4400 8500 4400
$Comp
L power:+3.3V #PWR0117
U 1 1
P 9200 4000
F 0 "#PWR0117" H 9200 3850 50  0001 C CNN
F 1 "+3.3V" H 9200 4140 50  0000 C CNN
F 2 "" H 9200 4000 50  0000 C CNN
F 3 "" H 9200 4000 50  0000 C CNN
	1    9200 4000
	-1   0    0    -1  
$EndComp
Wire Wire Line
	9200 4300 9200 4400
Connection ~ 9200 4400
Wire Wire Line
	9200 4400 9800 4400
Wire Wire Line
	9200 4000 9200 4100
$Comp
L power:+3.3V #PWR0118
U 1 1
P 8600 2900
F 0 "#PWR0118" H 8600 2750 50  0001 C CNN
F 1 "+3.3V" H 8600 3040 50  0000 C CNN
F 2 "" H 8600 2900 50  0000 C CNN
F 3 "" H 8600 2900 50  0000 C CNN
	1    8600 2900
	-1   0    0    -1  
$EndComp
Wire Wire Line
	8600 3200 8600 3300
Connection ~ 8600 3300
Wire Wire Line
	8600 3300 9300 3300
Wire Wire Line
	8600 2900 8600 3000
$EndSCHEMATC
